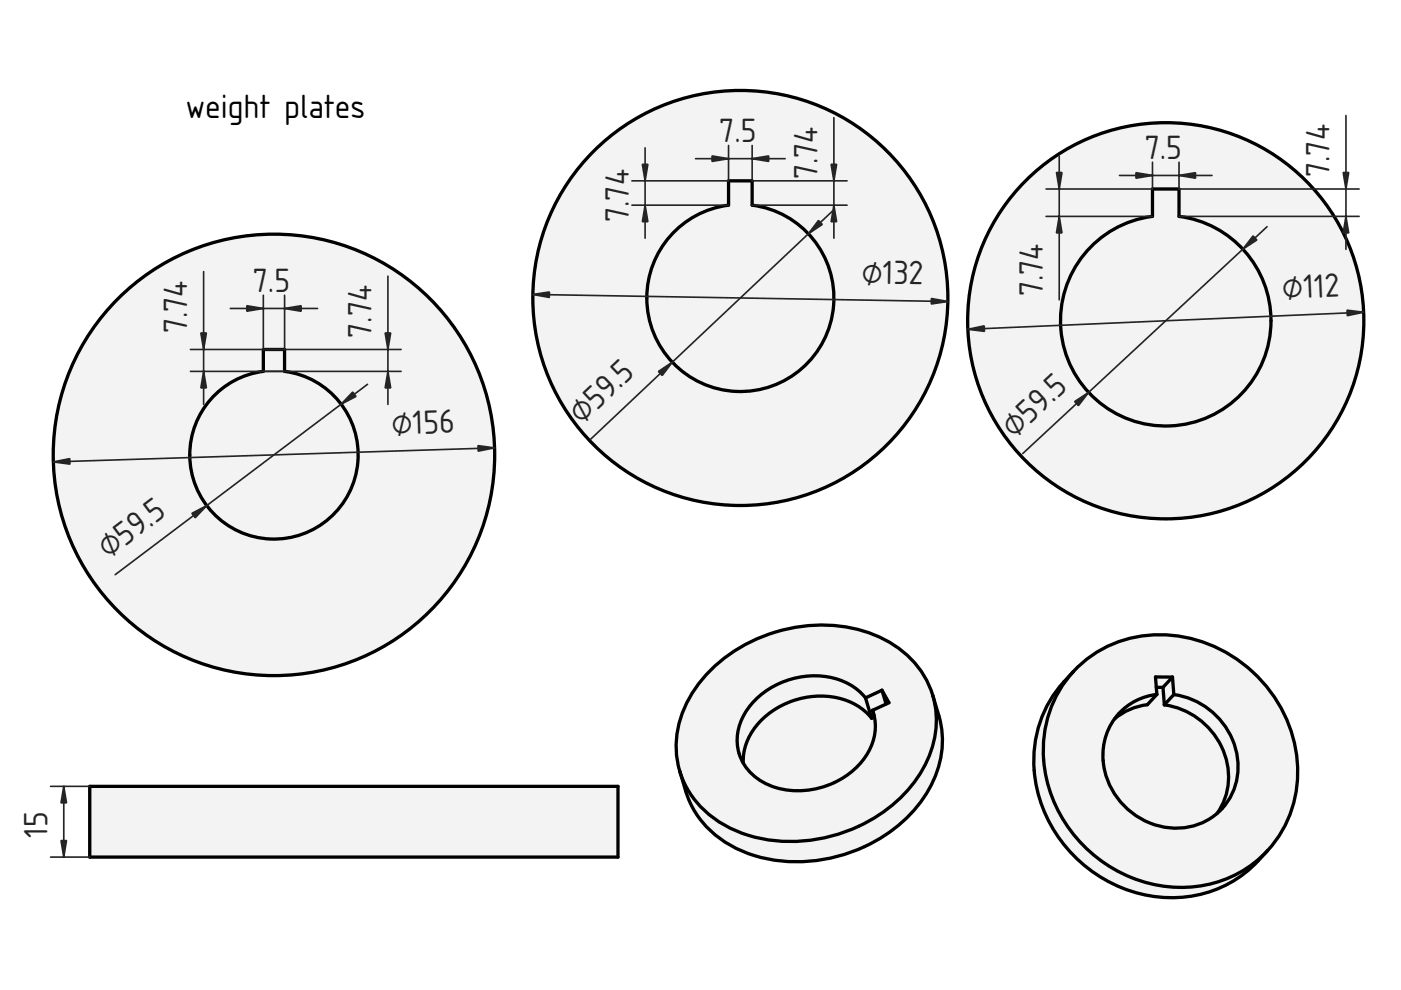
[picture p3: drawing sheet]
<svg xmlns="http://www.w3.org/2000/svg" width="297mm" height="210mm" viewBox="0 0 297 210" stroke-linecap="round" stroke-linejoin="round" font-family="sans-serif">
<g fill="#f1f3f5">
<path d="M45.8 83.5a17.8 17.8 0 0 1 10-4.8v-4.6h4.5v4.6a17.9 17.9 0 0 1 14.5 23.9 17.9 17.9 0 0 1-26.5 8.8 17.9 17.9 0 0 1-2.5-27.9z" fill-rule="evenodd"/>
<circle cx="58.1" cy="96.4" r="46.8"/>
</g>
<g fill="none" stroke="#000" stroke-width=".7">
<path d="M45.8 83.5a17.8 17.8 0 0 1 10-4.8v-4.6h4.5v4.6a17.9 17.9 0 0 1 14.5 23.9 17.9 17.9 0 0 1-26.5 8.8 17.9 17.9 0 0 1-2.5-27.9z"/>
<circle cx="58.1" cy="96.4" r="46.8"/>
</g>
<path d="M43.2 57.6v28.1M82.2 58.6v27.1M40.4 74.1h44.6M40.4 78.7h44.6M48.8 65.4h18.5M55.8 62.6v11.5M60.3 62.6v11.5M77.9 81.5l-53.5 40.3M104.9 95l-93.6 2.9" fill="none" stroke="#212529" stroke-width=".35"/>
<g fill="#212529" stroke="#212529" stroke-width=".35">
<path d="M101.3 94.5l3.6 .5-3.5 .7z"/>
<path d="M11.3 97.9l3.5-.7v1.2z"/>
<path d="M40.7 108.8l3.1-1.6-2.4 2.6z"/>
<path d="M74.8 83.1l.7 1-3.2 1.6z"/>
<path d="M52.3 64.8l3.5 .6-3.5 .6z"/>
<path d="M60.3 65.4l3.5-.6v1.2z"/>
<path d="M81.7 70.6h1.1l-.6 3.5z"/>
<path d="M82.2 78.7l.6 3.5h-1.1z"/>
<path d="M42.6 70.6h1.2l-.6 3.5z"/>
<path d="M43.2 78.7l.6 3.5h-1.2z"/>
</g>
<g fill="#f1f3f5">
<path d="M142.6 49.5a19.8 19.8 0 0 1 11.9-6v-5.2h5v5.2a19.8 19.8 0 0 1 16.2 26.3 19.8 19.8 0 0 1-29.1 10.3 19.8 19.8 0 0 1-4-30.6z" fill-rule="evenodd"/>
<circle cx="157" cy="63.2" r="44"/>
</g>
<g fill="none" stroke="#000" stroke-width=".7">
<path d="M142.6 49.5a19.8 19.8 0 0 1 11.9-6v-5.2h5v5.2a19.8 19.8 0 0 1 16.2 26.3 19.8 19.8 0 0 1-29.1 10.3 19.8 19.8 0 0 1-4-30.6z"/>
<circle cx="157" cy="63.2" r="44"/>
</g>
<path d="M136.8 31.3v19.2M147.5 33.6h19M154.5 30.8v7.5h-20.5M159.5 30.8v7.5h20.1M176.8 24.9v25.6M134 43.5h20.5M159.5 43.5h20.1M176.5 44.8l-51.3 48.4M113 62.4l88 1.5" fill="none" stroke="#212529" stroke-width=".35"/>
<g fill="#212529" stroke="#212529" stroke-width=".35">
<path d="M197.5 63.3l3.5 .6-3.5 .6z"/>
<path d="M113 62.4l3.5-.5v1.2z"/>
<path d="M139.6 78.8l2.9-2-2.1 2.8z"/>
<path d="M173.5 46.7l.8 .9-2.9 2z"/>
<path d="M159.5 33.6l3.5-.5v1.1z"/>
<path d="M151 33.1l3.5 .5-3.5 .6z"/>
<path d="M176.2 34.8h1.2l-.6 3.5z"/>
<path d="M176.8 43.5l.6 3.5h-1.2z"/>
<path d="M136.2 34.8h1.2l-.6 3.5z"/>
<path d="M136.8 43.5l.6 3.5h-1.2z"/>
</g>
<g fill="#f1f3f5">
<path d="M231.6 52a22.2 22.2 0 0 1 12.7-6.1v-5.8h5.7v5.8a22.3 22.3 0 0 1 18.1 29.8 22.3 22.3 0 0 1-33.1 11 22.3 22.3 0 0 1-3.4-34.7z" fill-rule="evenodd"/>
<circle cx="247.2" cy="68" r="42"/>
</g>
<g fill="none" stroke="#000" stroke-width=".7">
<path d="M231.6 52a22.2 22.2 0 0 1 12.7-6.1v-5.8h5.7v5.8a22.3 22.3 0 0 1 18.1 29.8 22.3 22.3 0 0 1-33.1 11 22.3 22.3 0 0 1-3.4-34.7z"/>
<circle cx="247.2" cy="68" r="42"/>
</g>
<path d="M224.6 33.1v30.5M237.3 37.2h19.7M244.3 34.4v5.7h-22.5M250 34.4v5.7h38.2M285.4 24.5v28.4M221.8 45.9h22.5M250 45.9h38.2M268.6 48.1l-51.8 48.1M289.1 66.2l-83.9 3.6" fill="none" stroke="#212529" stroke-width=".35"/>
<g fill="#212529" stroke="#212529" stroke-width=".35">
<path d="M227.8 85.1l3-1.9-2.2 2.8z"/>
<path d="M265.7 50l.8 .9-3 1.9z"/>
<path d="M285.6 65.8l3.5 .4-3.5 .7z"/>
<path d="M205.2 69.8l3.5-.7v1.2z"/>
<path d="M240.8 36.6l3.5 .6-3.5 .6z"/>
<path d="M250 37.2l3.5-.6v1.2z"/>
<path d="M224 36.6h1.2l-.6 3.5z"/>
<path d="M224.6 45.9l.6 3.5h-1.2z"/>
<path d="M284.8 36.6h1.2l-.6 3.5z"/>
<path d="M285.4 45.9l.6 3.5h-1.2z"/>
</g>
<path d="M19 166.7h112v15h-112z" fill-rule="evenodd" fill="#f1f3f5"/>
<path d="M19 166.7h112v15h-112z" fill="none" stroke="#000" stroke-width=".7"/>
<path d="M10.7 166.7h8.3M13.5 166.7v15M10.7 181.7h8.3" fill="none" stroke="#212529" stroke-width=".35"/>
<g fill="#212529" stroke="#212529" stroke-width=".35">
<path d="M13.5 166.7l.6 3.5h-1.2z"/>
<path d="M12.9 178.2h1.2l-.6 3.5z"/>
</g>
<g fill="#f1f3f5">
<path d="M187 146.3l1.5 2.7-.6 .3z"/>
<path d="M151.3 141.4a33.4 33.4 0 0 1 34.1-6.8 20.4 20.4 0 0 1 12.4 12.8 25.7 25.7 0 0 1 2 11 25.1 25.1 0 0 1-11.1 18 33 33 0 0 1-31.7 3.9 20.2 20.2 0 0 1-11.6-12.5 25.1 25.1 0 0 1-1.9-11.5 23.9 23.9 0 0 1 7.8-14.9z" fill-rule="evenodd"/>
<path d="M151.3 141.4a33.4 33.4 0 0 1 34.1-6.8 19.7 19.7 0 0 1 13.1 17.8 24 24 0 0 1-9.5 18.5 33.4 33.4 0 0 1-31.9 5.7 20.1 20.1 0 0 1-13.7-16.7 22.8 22.8 0 0 1 7.9-18.5z" fill-rule="evenodd"/>
<path d="M160.4 148.1a17.6 17.6 0 0 1 19.1-3.3 11.5 11.5 0 0 1 4 3.2l3.5-1.7 1.5 2.7-3.5 1.6a10.4 10.4 0 0 1-1.9 10.3 17.5 17.5 0 0 1-20.7 5.3 10.3 10.3 0 0 1-3.8-16z" fill-rule="evenodd"/>
<path d="M161.1 153a17.5 17.5 0 0 1 20-3.8 11.4 11.4 0 0 1 3.7 3.1l.6-.3a12.5 12.5 0 0 1-6.1 12.6 17.2 17.2 0 0 1-18.1 .9 10.8 10.8 0 0 1-3.6-3.7 12 12 0 0 1 3.5-8.8z" fill-rule="evenodd"/>
<path d="M144.1 163.5a21 21 0 0 0 14.6 13.6 33.3 33.3 0 0 0 35.5-11.7 20.7 20.7 0 0 0 3.6-18 25.7 25.7 0 0 1 2 11 25.1 25.1 0 0 1-11.1 18 33 33 0 0 1-31.7 3.9 20.2 20.2 0 0 1-11.6-12.5z" fill-rule="evenodd"/>
<path d="M160.4 148.1a17.6 17.6 0 0 1 19.1-3.3 11.5 11.5 0 0 1 4 3.2l1.3 4.3a14.4 14.4 0 0 0-14-4.4 16.2 16.2 0 0 0-12.8 10.4l-.4 2.3v1.2a10.3 10.3 0 0 1 1-11.6z" fill-rule="evenodd"/>
<path d="M183.5 148l3.5-1.7 .9 3-2.9 1.3 .4 1.4-.6 .3z" fill-rule="evenodd"/>
<path d="M185 150.6l.4 1.2z" fill-rule="evenodd"/>
</g>
<path d="M183.5 148a14.2 14.2 0 0 0-13.7-4.5 16.3 16.3 0 0 0-13 10.1 10.2 10.2 0 0 0 6.6 13 17.5 17.5 0 0 0 20.7-7.1 10.3 10.3 0 0 0 .9-8.9M183.5 148l1.3 4.3M184.8 152.3a14.4 14.4 0 0 0-14-4.4 16.2 16.2 0 0 0-12.8 10.4l-.4 2.3v1.2M185 150.6l.4 1.2M185.4 152l-.6 .3M187 146.3l1.5 2.7-3.5 1.6M187 146.3l-3.5 1.7M187 146.3l.9 3M197.8 147.4a21 21 0 0 1-4.7 19.4 33.3 33.3 0 0 1-36 9.8 20.7 20.7 0 0 1-13-13.1M197.8 147.4a20.7 20.7 0 0 0-14.3-13.5 33.3 33.3 0 0 0-36.1 12.1 20.4 20.4 0 0 0-3.3 17.5M197.8 147.4a25.7 25.7 0 0 1 2 11 25.1 25.1 0 0 1-11.1 18 33 33 0 0 1-31.7 3.9 20.2 20.2 0 0 1-11.6-12.5l-1.3-4.3" fill="none" stroke="#000" stroke-width=".7"/>
<g fill="#f1f3f5">
<path d="M227.6 142.4a25.8 25.8 0 0 1 29.1-5.7 29.3 29.3 0 0 1 18 31.5 25.5 25.5 0 0 1-8 14.3 25.8 25.8 0 0 1-28.8 5.7 29.3 29.3 0 0 1-18.4-30.8 25.4 25.4 0 0 1 8.1-15z" fill-rule="evenodd"/>
<path d="M227.6 142.4a25.8 25.8 0 0 1 29.1-5.7 29.3 29.3 0 0 1 18 31.5 24.4 24.4 0 0 1-27.8 19.7 29.6 29.6 0 0 1-25.6-31.2 24.3 24.3 0 0 1 6.3-14.3z" fill-rule="evenodd"/>
<path d="M237.9 150.6a13 13 0 0 1 7.4-3.4l-.3-3.7 3.6 .1 .3 3.7a15.6 15.6 0 0 1 13.1 19.1 13.1 13.1 0 0 1-16.6 8.7 15.3 15.3 0 0 1-10.5-20.3 12.6 12.6 0 0 1 3-4.2z" fill-rule="evenodd"/>
<path d="M236.3 152.4a13.1 13.1 0 0 1 7-3l2-2.2-.1-1.5h1.4l.3 3.7a15.6 15.6 0 0 1 13.2 18.7 12.8 12.8 0 0 1-2.1 4.4 14.6 14.6 0 0 1-20.1-2.1 14.3 14.3 0 0 1-1.6-18z" fill-rule="evenodd"/>
<path d="M227.6 142.4a25.7 25.7 0 0 0-3.4 29.1 29.5 29.5 0 0 0 31.4 16.2 24.3 24.3 0 0 0 13.2-7.4 26.1 26.1 0 0 1-32.6 7.2 29.1 29.1 0 0 1-16.5-31.5 25.6 25.6 0 0 1 7.9-13.6z" fill-rule="evenodd"/>
<path d="M248.9 147.3a15.6 15.6 0 0 1 13.1 19.1 12.6 12.6 0 0 1-4 6.1 14.6 14.6 0 0 0-3.5-19.8 15.7 15.7 0 0 0-7.6-3.3z" fill-rule="evenodd"/>
<path d="M237.9 150.6a13 13 0 0 1 7.4-3.4l-2 2.2a13.1 13.1 0 0 0-7 3z" fill-rule="evenodd"/>
<path d="M248.6 143.6l.3 3.7-2 2.1-.3-3.7z" fill-rule="evenodd"/>
<path d="M245 143.5l3.6 .1-2 2.1h-1.4z" fill-rule="evenodd"/>
</g>
<path d="M227.6 142.4a26.1 26.1 0 0 0-4.6 32.9 29.2 29.2 0 0 0 32.2 14.1 25.4 25.4 0 0 0 13.6-9.1M227.6 142.4a25.7 25.7 0 0 0-3.4 29.1 29.5 29.5 0 0 0 31.4 16.2 24.3 24.3 0 0 0 13.2-7.4M227.6 142.4a25.8 25.8 0 0 1 29.1-5.7 29.3 29.3 0 0 1 18 31.5 24.1 24.1 0 0 1-5.9 12.1M245.2 145.7h1.4M245.3 147.2l-2 2.2a13.1 13.1 0 0 0-7 3M245.3 147.2a13 13 0 0 0-10.6 17.9 15.5 15.5 0 0 0 19.2 9.7 13.2 13.2 0 0 0 7.4-18 16 16 0 0 0-12.4-9.5M246.6 145.7l.3 3.7M246.9 149.4a15.6 15.6 0 0 1 13.2 18.7 12.8 12.8 0 0 1-2.1 4.4M248.6 143.6l-3.6-.1 .3 3.7M248.6 143.6l.3 3.7M248.6 143.6l-2 2.1M248.9 147.3l-2 2.1" fill="none" stroke="#000" stroke-width=".7"/>
<text font-size="6.7" x="39.4" y="25">weight plates</text>
<g font-size="6.7" fill="#212529">
<text x="152.5" y="30.2">7.5</text>
<text x="242.7" y="33.7">7.5</text>
<text x="173.3" y="38" transform="rotate(-90 173.3 38)">7.74</text>
<text x="281.9" y="37.5" transform="rotate(-90 281.9 37.5)">7.74</text>
<text x="133.3" y="47.1" transform="rotate(-90 133.3 47.1)">7.74</text>
<text x="53.6" y="61.9">7.5</text>
<text x="182.7" y="60.1" transform="rotate(1 182.7 60.1)">⌀132</text>
<text x="221.1" y="62.8" transform="rotate(-90 221.1 62.8)">7.74</text>
<text x="271.9" y="63.5" transform="rotate(-2 271.9 63.5)">⌀112</text>
<text x="39.7" y="70.6" transform="rotate(-90 39.7 70.6)">7.74</text>
<text x="78.8" y="71.6" transform="rotate(-90 78.8 71.6)">7.74</text>
<text x="83.1" y="92.2" transform="rotate(-2 83.1 92.2)">⌀156</text>
<text x="123.3" y="90.1" transform="rotate(-43 123.3 90.1)">⌀59.5</text>
<text x="215" y="93.1" transform="rotate(-43 215 93.1)">⌀59.5</text>
<text x="22.9" y="118.6" transform="rotate(-37 22.9 118.6)">⌀59.5</text>
<text x="10" y="177.6" transform="rotate(-90 10 177.6)">15</text>
</g>
</svg>
